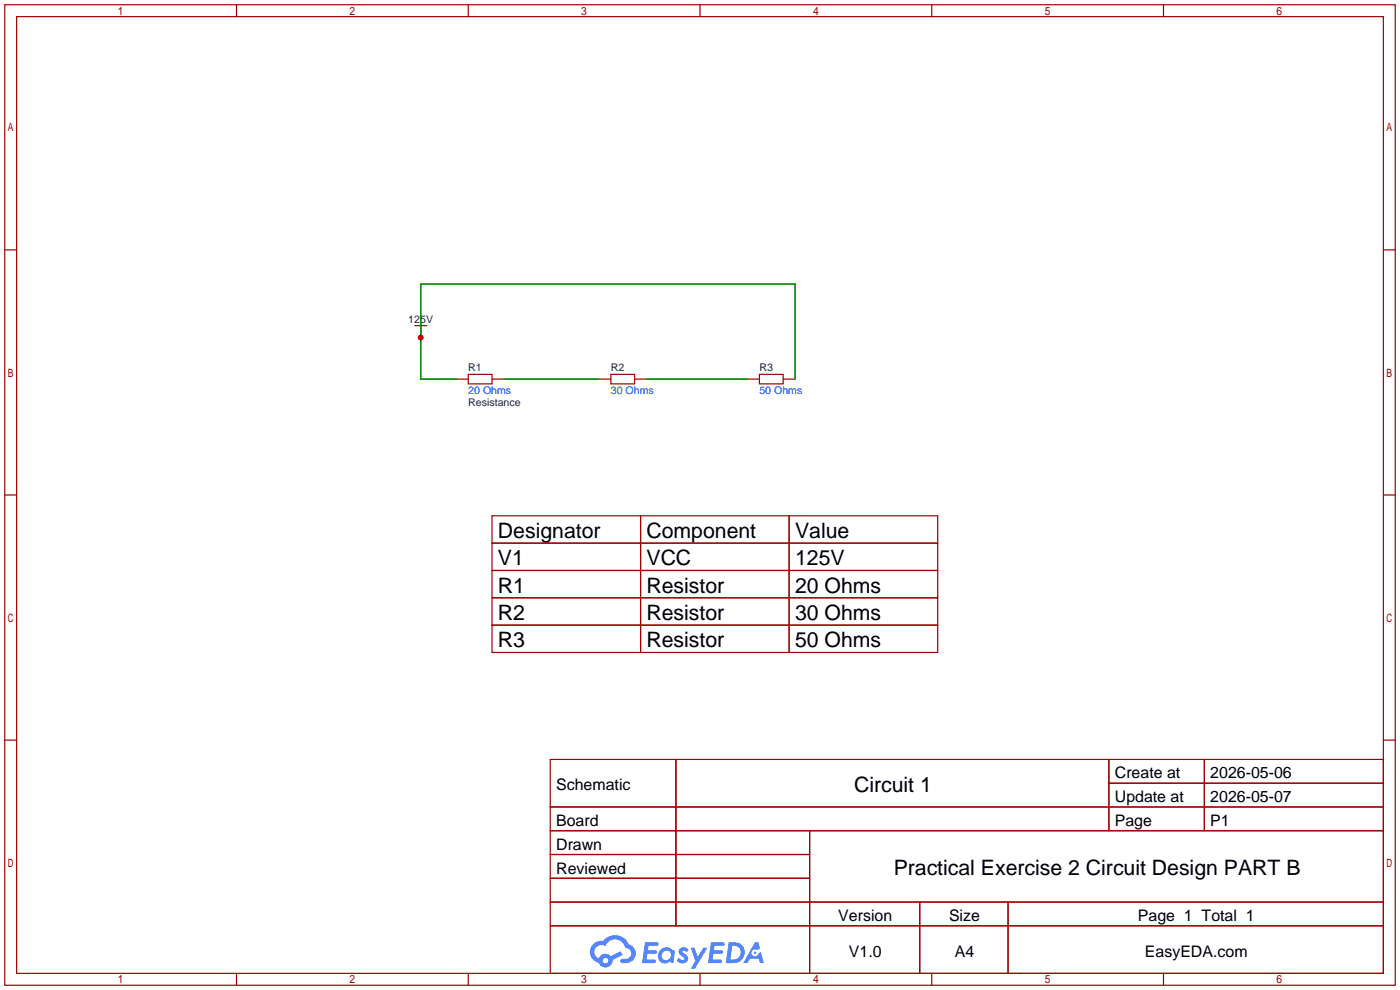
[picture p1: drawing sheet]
<svg xmlns="http://www.w3.org/2000/svg" width="299mm" height="212mm" viewBox="0 0 299 212" stroke-linecap="round" stroke-linejoin="round" font-family="sans-serif">
<g fill="none" stroke="#a10000" stroke-width=".25">
<path d="M1 1h297.2v209.6h-297.2zM3.6 3.6h292.1v204.4h-292.1zM50.5 1v2.6M100.1 1v2.6M149.6 1v2.6M199.1 1v2.6M248.7 1v2.6M1 53.4h2.6M295.7 53.4h2.5M1 105.8h2.6M295.7 105.8h2.5M1 158.2h2.6"/>
<path d="M295.7 158.2h2.5M117.6 162.3h178.1v45.7h-178.1zM117.6 172.5h178.1M117.6 177.5h178.1M144.5 162.3v35.6M173 177.5v30.5M237 162.3v15.2M237 167.4h58.7M257.4 162.3v15.2M117.6 182.6h55.4M117.6 192.8h178.1M117.6 187.7h55.4"/>
<path d="M117.6 197.9h178.1M196.6 192.8v15.2M215.4 192.8v15.2M50.5 208v2.6M100.1 208v2.6M149.6 208v2.6M199.1 208v2.6M248.7 208v2.6"/>
</g>
<g fill="#5487ff">
<path d="M145.3 202.7a1.3 1.3 0 0 1 1.9 .3l-.4 .6a.54 .54 0 0 0-.9-.2l.1 .2a1.34 1.34 0 0 1 .9 1.8 1.47 1.47 0 0 1-2.3-.1l.5-.6 .8 .5a.31 .31 0 0 0 .4-.3 .31 .31 0 0 0-.3-.4 1.12 1.12 0 0 1-.7-1.8z"/>
<path d="M147.6 202.5h.9l.6 2 1.2-2h.9l-2.7 4.6h-.9l1-1.7z"/>
<path d="M137.8 201.4h1.7a1.31 1.31 0 0 1 1.2 .2 .4 .4 0 0 1-.3 .5l-1.8 .1-.1 .9h1.6a.4 .4 0 0 1 .4 .4 .4 .4 0 0 1-.5 .4h-1.6l-.2 1.2h1.4a.46 .46 0 0 1 .5 0 .46 .46 0 0 1 .1 .5l-.4 .2h-2.6z"/>
<path d="M151.9 201.4h1.7a1.32 1.32 0 0 1 1.2 .2 .39 .39 0 0 1-.3 .5l-1.8 .1-.1 .9h1.6a.4 .4 0 0 1 .4 .4 .4 .4 0 0 1-.4 .4h-1.7l-.2 1.2h1.4a.46 .46 0 0 1 .5 0 .46 .46 0 0 1 .1 .5l-.4 .2h-2.6z"/>
<path d="M161.3 201.4h.8l.3 1.3-.6 .4a.75 .75 0 0 0-1.1 .3 .75 .75 0 0 0 .5 1 .75 .75 0 0 0 .9-.7l.5-.2 .6 2.3h-.8l-.3-.9h-1.8l-.5 .9h-1z"/>
<path d="M155.7 201.4l-.6 4.4h1.5a2.27 2.27 0 0 0 2.6-2.2 2.27 2.27 0 0 0-2.7-2.2zM156.5 202.1a1.5 1.5 0 0 1 1.8 1.6 1.5 1.5 0 0 1-1.9 1.4h-.3z"/>
<path d="M141.2 203a1.6 1.6 0 0 0-.3 2.3 1.6 1.6 0 0 0 2.3 .2l.7 .3 .3-2.4-.1-.3-.5-.1a1.58 1.58 0 0 0-2.4 0zM141.8 203.5a.98 .98 0 0 1 1.6 .4 .98 .98 0 0 1-1.1 1.3 .94 .94 0 0 1-.9-.7 .94 .94 0 0 1 .4-1z"/>
<path d="M126.8 201.8a2.37 2.37 0 0 0 1.1 4 1.54 1.54 0 0 0 1.8 1 1.54 1.54 0 0 0 1.2-1.6l2.2-1.1-.5-.8-2 1a1.57 1.57 0 0 0-2.7 .5 1.5 1.5 0 0 1-.7-2.1 1.5 1.5 0 0 1 2.2-.5 2.23 2.23 0 0 1 2.3-1.4 2.23 2.23 0 0 1 2 1.8 1.16 1.16 0 0 1 1.2 1.1 1.16 1.16 0 0 1-1.1 1.2h-.7a.47 .47 0 0 0-.5 .4 .47 .47 0 0 0 .4 .5 2.17 2.17 0 0 0 2.5-.9 2.17 2.17 0 0 0-.3-2.7l-.8-.4a3.2 3.2 0 0 0-5.5-.7l-1.1 .1zM128.8 205.3a.6 .6 0 0 1 1.2 0 .6 .6 0 0 1-1.2 0z"/>
<circle cx="161.4" cy="203.6" r=".28"/>
</g>
<g fill="none" stroke="#a10000" stroke-width=".25">
<path d="M88.6 69.6h2.6M89.9 69.6v2.5M97.5 81h2.6M100.1 80h5.1v2h-5.1zM105.2 81h2.5M128 81h2.6M130.6 80h5v2h-5zM135.6 81h2.6M159.8 81h2.5M162.3 80h5.1v2h-5.1zM167.4 81h2.5M105.2 110.2h95.2v29.2h-95.2z"/>
<path d="M105.2 116.1h95.2M136.9 110.2v29.2M168.7 110.2v29.2M105.2 121.9h95.2M105.2 127.8h95.2M105.2 133.6h95.2"/>
</g>
<path d="M97.5 81h-7.6v-20.3h80v20.3M107.7 81h20.3M138.2 81h21.6" fill="none" stroke="#008700" stroke-width=".25"/>
<circle cx="89.9" cy="72.1" r=".63" fill="#c00"/>
<g font-size="4.5">
<text x="106.4" y="115">Designator</text>
<text x="138.2" y="115">Component</text>
<text x="169.9" y="115">Value</text>
<text x="106.4" y="120.8">V1</text>
<text x="138.2" y="120.8">VCC</text>
<text x="169.9" y="120.8">125V</text>
<text x="106.4" y="126.6">R1</text>
<text x="138.2" y="126.6">Resistor</text>
<text x="169.9" y="126.6">20 Ohms</text>
<text x="106.4" y="132.5">R2</text>
<text x="138.2" y="132.5">Resistor</text>
<text x="169.9" y="132.5">30 Ohms</text>
<text x="106.4" y="138.3">R3</text>
<text x="138.2" y="138.3">Resistor</text>
<text x="169.9" y="138.3">50 Ohms</text>
<text x="182.5" y="169.2">Circuit 1</text>
<text x="191" y="187">Practical Exercise 2 Circuit Design PART B</text>
</g>
<g font-size="3.4">
<text x="238.3" y="166.4">Create at</text>
<text x="258.7" y="166.4">2026-05-06</text>
<text x="118.9" y="168.9">Schematic</text>
<text x="238.3" y="171.4">Update at</text>
<text x="258.7" y="171.4">2026-05-07</text>
<text x="118.9" y="176.5">Board</text>
<text x="238.3" y="176.5">Page</text>
<text x="258.7" y="176.5">P1</text>
<text x="118.9" y="181.6">Drawn</text>
<text x="118.9" y="186.7">Reviewed</text>
<text x="179.2" y="196.8">Version</text>
<text x="202.8" y="196.8">Size</text>
<text x="243.2" y="196.8">Page 1 Total 1</text>
<text x="181.4" y="204.5">V1.0</text>
<text x="204.1" y="204.5">A4</text>
<text x="244.7" y="204.5">EasyEDA.com</text>
</g>
<g font-size="2.3" fill="#000080">
<text x="87.3" y="69.1">125V</text>
<text x="100.1" y="79.2">R1</text>
<text x="130.6" y="79.2">R2</text>
<text x="162.3" y="79.2">R3</text>
<text x="100.1" y="86.8">Resistance</text>
</g>
<g font-size="2.3" fill="#00f">
<text x="100.1" y="84.3">20 Ohms</text>
<text x="130.6" y="84.3">30 Ohms</text>
<text x="162.3" y="84.3">50 Ohms</text>
</g>
</svg>
